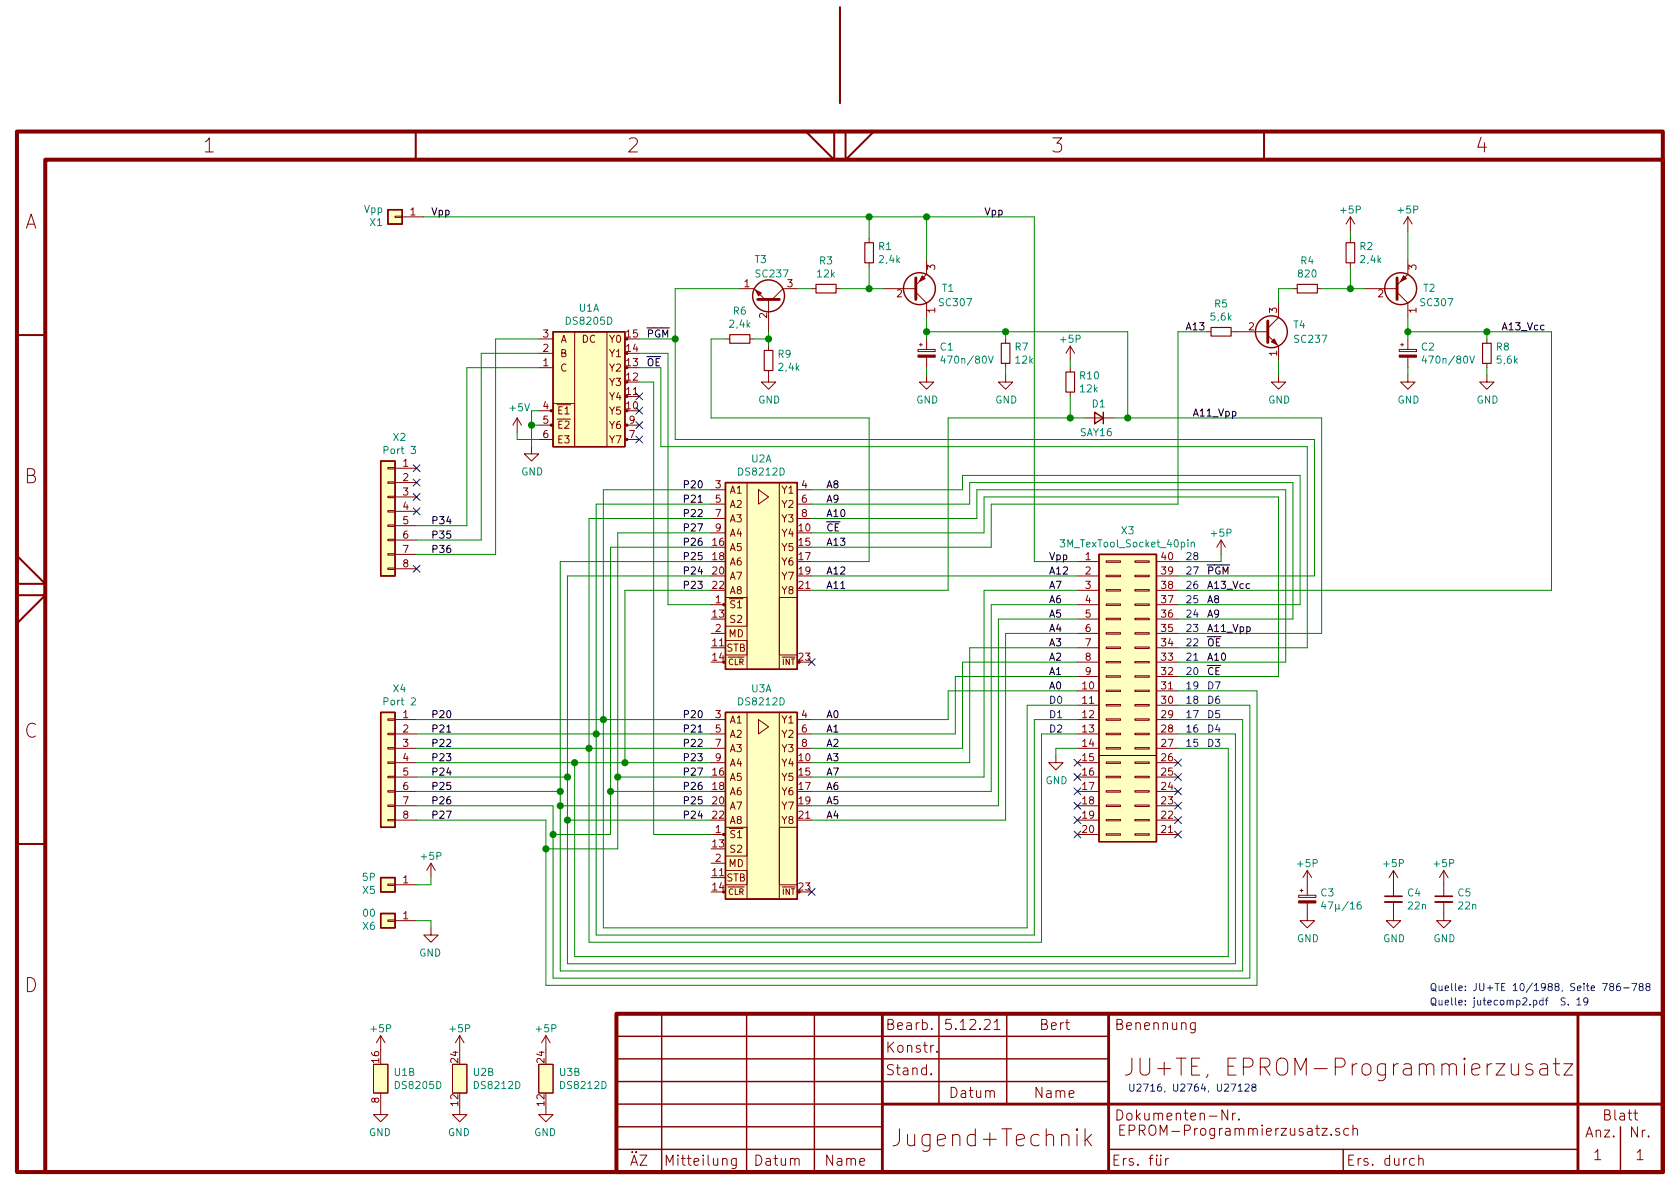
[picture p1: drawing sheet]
EESchema Schematic File Version 4
EELAYER 30 0
EELAYER END
$Descr A4 11693 8268
encoding utf-8
Sheet 1 1
Title "JU+TE, EPROM-Programmierzusatz"
Date "5.12.21"
Rev "1"
Comp "Jugend+Technik"
Comment1 "Bert"
Comment2 ""
Comment3 ""
Comment4 ""
$EndDescr
Text Notes 9950 7000 0    50   ~ 0
Quelle: jutecomp2.pdf  S. 19
Text Notes 9950 6900 0    50   ~ 0
Quelle: JU+TE 10/1988, Seite 786-788
$Comp
L Device:CP_Small C?
U 1 1
P 6450 2450
AR Path="/61282C56/6128E5ED" Ref="C?"  Part="1" 
AR Path="/61282124/6128E5ED" Ref="C?"  Part="1" 
AR Path="/6128E5ED" Ref="C1"  Part="1" 
F 0 "C1" H 6538 2496 50  0000 L CNN
F 1 "470n/80V" H 6538 2405 50  0000 L CNN
F 2 "Capacitor_THT:CP_Radial_D6.3mm_P2.50mm" H 6450 2450 50  0001 C CNN
F 3 "~" H 6450 2450 50  0001 C CNN
	1    6450 2450
	1    0    0    -1  
$EndComp
$Comp
L RFT_Transistoren_und_Dioden:SC237 T3
U 1 1
P 5350 2100
F 0 "T3" V 5650 2000 50  0000 L CNN
F 1 "SC237" V 5550 2000 50  0000 L CNN
F 2 "" H 5400 2100 50  0001 C CNN
F 3 "https://www.tu-chemnitz.de/etit/zentral/ddr/sc236.gif" H 5400 2100 50  0001 C CNN
	1    5350 2100
	0    1    -1   0   
$EndComp
$Comp
L Device:R_Small R9
U 1 1
P 5350 2500
F 0 "R9" H 5409 2546 50  0000 L CNN
F 1 "2,4k" H 5409 2455 50  0000 L CNN
F 2 "" H 5350 2500 50  0001 C CNN
F 3 "~" H 5350 2500 50  0001 C CNN
	1    5350 2500
	1    0    0    -1  
$EndComp
$Comp
L RFT_Transistoren_und_Dioden:SC307 T1
U 1 1
P 6350 2000
F 0 "T1" H 6600 2000 50  0000 C CNN
F 1 "SC307" H 6650 2100 50  0000 C CNN
F 2 "" H 6550 2100 50  0001 C CNN
F 3 "https://www-user.tu-chemnitz.de/~heha/basteln/Konsumg%C3%BCter/DDR-Halbleiter/sc307.gif" H 6350 2000 50  0001 C CNN
	1    6350 2000
	1    0    0    1   
$EndComp
$Comp
L Device:R_Small R6
U 1 1
P 5150 2350
F 0 "R6" V 4954 2350 50  0000 C CNN
F 1 "2,4k" V 5045 2350 50  0000 C CNN
F 2 "" H 5150 2350 50  0001 C CNN
F 3 "~" H 5150 2350 50  0001 C CNN
	1    5150 2350
	0    1    1    0   
$EndComp
$Comp
L Connector_Generic:Conn_01x01 X1
U 1 1
P 2750 1500
F 0 "X1" H 2830 1542 50  0000 L CNN
F 1 "Vpp" H 2830 1451 50  0000 L CNN
F 2 "" H 2750 1500 50  0001 C CNN
F 3 "~" H 2750 1500 50  0001 C CNN
	1    2750 1500
	-1   0    0    1   
$EndComp
$Comp
L Connector_Generic:Conn_01x01 X6
U 1 1
P 2700 6400
F 0 "X6" H 2780 6442 50  0000 L CNN
F 1 "00" H 2780 6351 50  0000 L CNN
F 2 "" H 2700 6400 50  0001 C CNN
F 3 "~" H 2700 6400 50  0001 C CNN
	1    2700 6400
	-1   0    0    1   
$EndComp
$Comp
L power:GND #PWR?
U 1 1
P 3000 6450
AR Path="/61281715/61B46DB2" Ref="#PWR?"  Part="1" 
AR Path="/60FD40F8/61B46DB2" Ref="#PWR?"  Part="1" 
AR Path="/61282124/61B46DB2" Ref="#PWR?"  Part="1" 
AR Path="/61B46DB2" Ref="#PWR021"  Part="1" 
F 0 "#PWR021" H 3000 6200 50  0001 C CNN
F 1 "GND" H 3005 6277 50  0000 C CNN
F 2 "" H 3000 6450 50  0001 C CNN
F 3 "" H 3000 6450 50  0001 C CNN
	1    3000 6450
	-1   0    0    -1  
$EndComp
Wire Wire Line
	3000 6450 3000 6400
$Comp
L Connector_Generic:Conn_01x01 X5
U 1 1
P 2700 6150
F 0 "X5" H 2780 6192 50  0000 L CNN
F 1 "5P" H 2780 6101 50  0000 L CNN
F 2 "" H 2700 6150 50  0001 C CNN
F 3 "~" H 2700 6150 50  0001 C CNN
	1    2700 6150
	-1   0    0    1   
$EndComp
$Comp
L power:+5P #PWR?
U 1 1
P 3000 6100
AR Path="/61281715/61B55FC5" Ref="#PWR?"  Part="1" 
AR Path="/60FD40F8/61B55FC5" Ref="#PWR?"  Part="1" 
AR Path="/61282124/61B55FC5" Ref="#PWR?"  Part="1" 
AR Path="/61B55FC5" Ref="#PWR014"  Part="1" 
F 0 "#PWR014" H 3000 5950 50  0001 C CNN
F 1 "+5P" H 3000 6250 50  0000 C CNN
F 2 "" H 3000 6100 50  0001 C CNN
F 3 "" H 3000 6100 50  0001 C CNN
	1    3000 6100
	-1   0    0    -1  
$EndComp
Wire Wire Line
	3000 6100 3000 6150
Text Notes 7850 7600 0    50   ~ 0
U2716, U2764, U27128
$Comp
L Tiny2k_Bauteile:3M_TexTool_Socket_40pin X3
U 1 1
P 7850 4800
F 0 "X3" H 7850 5917 50  0000 C CNN
F 1 "3M_TexTool_Socket_40pin" H 7850 5826 50  0000 C CNN
F 2 "" H 7800 4800 50  0001 C CNN
F 3 "https://www.3m.com/3M/en_US/p/d/b00035241/" H 7800 4800 50  0001 C CNN
	1    7850 4800
	1    0    0    -1  
$EndComp
$Comp
L Connector_Generic:Conn_01x08 X4
U 1 1
P 2700 5300
F 0 "X4" H 2618 5817 50  0000 C CNN
F 1 "Port 2" H 2618 5726 50  0000 C CNN
F 2 "" H 2700 5300 50  0001 C CNN
F 3 "~" H 2700 5300 50  0001 C CNN
	1    2700 5300
	-1   0    0    -1  
$EndComp
$Comp
L Connector_Generic:Conn_01x08 X2
U 1 1
P 2700 3550
F 0 "X2" H 2618 4067 50  0000 C CNN
F 1 "Port 3" H 2618 3976 50  0000 C CNN
F 2 "" H 2700 3550 50  0001 C CNN
F 3 "~" H 2700 3550 50  0001 C CNN
	1    2700 3550
	-1   0    0    -1  
$EndComp
$Comp
L RFT_Digitalschaltkreise:DS8212D U3
U 1 1
P 5300 5350
F 0 "U3" H 5300 5917 50  0000 C CNN
F 1 "DS8212D" H 5300 5826 50  0000 C CNN
F 2 "" H 5400 5150 50  0001 C CNN
F 3 "https://www-user.tu-chemnitz.de/~heha/basteln/Konsumg%C3%BCter/DDR-Halbleiter/g.cgi?175" H 5400 5150 50  0001 C CNN
	1    5300 5350
	1    0    0    -1  
$EndComp
$Comp
L RFT_Digitalschaltkreise:DS8212D U2
U 2 1
P 3200 7500
F 0 "U2" H 3288 7546 50  0000 L CNN
F 1 "DS8212D" H 3288 7455 50  0000 L CNN
F 2 "" H 3300 7300 50  0001 C CNN
F 3 "https://www-user.tu-chemnitz.de/~heha/basteln/Konsumg%C3%BCter/DDR-Halbleiter/g.cgi?175" H 3300 7300 50  0001 C CNN
	2    3200 7500
	1    0    0    -1  
$EndComp
$Comp
L RFT_Digitalschaltkreise:DS8212D U2
U 1 1
P 5300 3750
F 0 "U2" H 5300 4317 50  0000 C CNN
F 1 "DS8212D" H 5300 4226 50  0000 C CNN
F 2 "" H 5400 3550 50  0001 C CNN
F 3 "https://www-user.tu-chemnitz.de/~heha/basteln/Konsumg%C3%BCter/DDR-Halbleiter/g.cgi?175" H 5400 3550 50  0001 C CNN
	1    5300 3750
	1    0    0    -1  
$EndComp
$Comp
L RFT_Digitalschaltkreise:DS8212D U3
U 2 1
P 3800 7500
F 0 "U3" H 3888 7546 50  0000 L CNN
F 1 "DS8212D" H 3888 7455 50  0000 L CNN
F 2 "" H 3900 7300 50  0001 C CNN
F 3 "https://www-user.tu-chemnitz.de/~heha/basteln/Konsumg%C3%BCter/DDR-Halbleiter/g.cgi?175" H 3900 7300 50  0001 C CNN
	2    3800 7500
	1    0    0    -1  
$EndComp
$Comp
L RFT_Digitalschaltkreise:DS8205D U1
U 1 1
P 4100 2700
F 0 "U1" H 4100 3267 50  0000 C CNN
F 1 "DS8205D" H 4100 3176 50  0000 C CNN
F 2 "" H 4200 2500 50  0001 C CNN
F 3 "https://www-user.tu-chemnitz.de/~heha/basteln/Konsumg%C3%BCter/DDR-Halbleiter/ds8205.gif" H 4200 2500 50  0001 C CNN
	1    4100 2700
	1    0    0    -1  
$EndComp
Wire Wire Line
	2900 3650 3250 3650
Wire Wire Line
	3750 2550 3250 2550
Wire Wire Line
	3250 2550 3250 3650
Text Label 3000 3650 0    50   ~ 0
P34
Wire Wire Line
	2900 3750 3350 3750
Wire Wire Line
	3350 3750 3350 2450
Wire Wire Line
	3350 2450 3750 2450
Text Label 3000 3750 0    50   ~ 0
P35
Text Label 3000 3850 0    50   ~ 0
P36
Wire Wire Line
	2900 3850 3450 3850
Wire Wire Line
	3450 3850 3450 2350
Wire Wire Line
	3450 2350 3750 2350
$Comp
L RFT_Digitalschaltkreise:DS8205D U1
U 2 1
P 2650 7500
F 0 "U1" H 2738 7546 50  0000 L CNN
F 1 "DS8205D" H 2738 7455 50  0000 L CNN
F 2 "" H 2750 7300 50  0001 C CNN
F 3 "https://www-user.tu-chemnitz.de/~heha/basteln/Konsumg%C3%BCter/DDR-Halbleiter/ds8205.gif" H 2750 7300 50  0001 C CNN
	2    2650 7500
	1    0    0    -1  
$EndComp
$Comp
L power:GND #PWR011
U 1 1
P 3700 3100
F 0 "#PWR011" H 3700 2850 50  0001 C CNN
F 1 "GND" H 3705 2927 50  0000 C CNN
F 2 "" H 3700 3100 50  0001 C CNN
F 3 "" H 3700 3100 50  0001 C CNN
	1    3700 3100
	1    0    0    -1  
$EndComp
Wire Wire Line
	3700 3100 3700 2950
Wire Wire Line
	3700 2850 3750 2850
Wire Wire Line
	3750 2950 3700 2950
Connection ~ 3700 2950
Wire Wire Line
	3700 2950 3700 2850
$Comp
L power:+5V #PWR010
U 1 1
P 3600 3000
F 0 "#PWR010" H 3600 2850 50  0001 C CNN
F 1 "+5V" H 3615 3173 50  0000 C CNN
F 2 "" H 3600 3000 50  0001 C CNN
F 3 "" H 3600 3000 50  0001 C CNN
	1    3600 3000
	1    0    0    -1  
$EndComp
Wire Wire Line
	3600 3000 3600 3050
Wire Wire Line
	3600 3050 3750 3050
Wire Wire Line
	3000 6150 2900 6150
Wire Wire Line
	3000 6400 2900 6400
Wire Wire Line
	4450 2650 4550 2650
Wire Wire Line
	4550 2650 4550 5800
Wire Wire Line
	4550 5800 4950 5800
Wire Wire Line
	4450 2450 4650 2450
Wire Wire Line
	4650 2450 4650 4200
Wire Wire Line
	4650 4200 4950 4200
Text Notes 8250 5200 0    50   ~ 0
15
Text Notes 8250 5000 0    50   ~ 0
17
Text Notes 8250 4800 0    50   ~ 0
19
Text Notes 8250 4600 0    50   ~ 0
21
Text Notes 8250 4400 0    50   ~ 0
23
Text Notes 8250 4200 0    50   ~ 0
25
Text Notes 8250 4000 0    50   ~ 0
27
Wire Wire Line
	9100 4500 8200 4500
Text Label 8400 4500 0    50   ~ 0
~OE
Wire Wire Line
	4450 2350 4700 2350
Wire Wire Line
	9150 4000 8200 4000
Text Label 8400 4000 0    50   ~ 0
~PGM
Wire Wire Line
	2900 5000 4200 5000
Wire Wire Line
	4200 5000 4200 6450
Wire Wire Line
	4200 6450 7150 6450
Wire Wire Line
	7150 6450 7150 4900
Wire Wire Line
	7500 4900 7150 4900
Connection ~ 4200 5000
Wire Wire Line
	4950 3400 4200 3400
Wire Wire Line
	2900 5100 4150 5100
Wire Wire Line
	4150 5100 4150 6500
Wire Wire Line
	4150 6500 7200 6500
Wire Wire Line
	7200 6500 7200 5000
Wire Wire Line
	7200 5000 7500 5000
Wire Wire Line
	4150 5100 4950 5100
Connection ~ 4150 5100
Wire Wire Line
	4950 3500 4150 3500
Wire Wire Line
	2900 5200 4100 5200
Wire Wire Line
	4100 5200 4100 6550
Wire Wire Line
	4100 6550 7250 6550
Wire Wire Line
	7250 6550 7250 5100
Wire Wire Line
	7250 5100 7500 5100
Wire Wire Line
	4100 5200 4950 5200
Connection ~ 4100 5200
Wire Wire Line
	4950 3600 4100 3600
Wire Wire Line
	2900 5300 4000 5300
Wire Wire Line
	4000 5300 4000 6650
Wire Wire Line
	4000 6650 8550 6650
Wire Wire Line
	8550 6650 8550 5200
Wire Wire Line
	8550 5200 8200 5200
Text Notes 8250 4100 0    50   ~ 0
26
Text Notes 8250 3900 0    50   ~ 0
28
Text Notes 8250 4300 0    50   ~ 0
24
Text Notes 8250 4700 0    50   ~ 0
20
Text Notes 8250 4900 0    50   ~ 0
18
Text Notes 8250 5100 0    50   ~ 0
16
Wire Notes Line style solid
	7650 5250 8050 5250
NoConn ~ 7500 5300
NoConn ~ 7500 5400
NoConn ~ 7500 5500
NoConn ~ 7500 5600
NoConn ~ 7500 5700
NoConn ~ 7500 5800
NoConn ~ 8200 5700
NoConn ~ 8200 5600
NoConn ~ 8200 5500
NoConn ~ 8200 5300
NoConn ~ 8200 5400
NoConn ~ 8200 5800
NoConn ~ 4450 2750
NoConn ~ 4450 2850
NoConn ~ 4450 2950
NoConn ~ 4450 3050
NoConn ~ 5650 4600
NoConn ~ 5650 6200
Wire Wire Line
	4000 5300 4350 5300
Connection ~ 4000 5300
Wire Wire Line
	4950 4100 4350 4100
Wire Wire Line
	4200 5000 4950 5000
Connection ~ 4350 5300
Wire Wire Line
	4350 5300 4950 5300
Wire Wire Line
	2900 5400 3950 5400
Wire Wire Line
	3950 5400 3950 5700
Wire Wire Line
	3950 6700 8600 6700
Wire Wire Line
	8600 6700 8600 5100
Wire Wire Line
	8600 5100 8200 5100
Connection ~ 3950 5700
Wire Wire Line
	3950 5700 3950 6700
Wire Wire Line
	2900 5500 3900 5500
Wire Wire Line
	3900 5500 3900 5600
Wire Wire Line
	3900 6750 8650 6750
Wire Wire Line
	8650 6750 8650 5000
Wire Wire Line
	8650 5000 8200 5000
Connection ~ 3900 5600
Wire Wire Line
	3900 5600 3900 6750
Wire Wire Line
	2900 5600 3850 5600
Wire Wire Line
	3850 5600 3850 5800
Wire Wire Line
	3850 6800 8700 6800
Wire Wire Line
	8700 6800 8700 4900
Wire Wire Line
	8700 4900 8200 4900
Connection ~ 3850 5800
Wire Wire Line
	3850 5800 3850 6800
Wire Wire Line
	4950 3800 4250 3800
Wire Wire Line
	4250 5800 3850 5800
Connection ~ 3900 5500
Wire Wire Line
	3900 3900 4950 3900
Wire Wire Line
	3900 5600 4950 5600
Connection ~ 3950 5400
Wire Wire Line
	3950 4000 4950 4000
Wire Wire Line
	3950 5700 4950 5700
Text Label 3000 5000 0    50   ~ 0
P20
Text Label 3000 5100 0    50   ~ 0
P21
Text Label 3000 5200 0    50   ~ 0
P22
Text Label 3000 5300 0    50   ~ 0
P23
Text Label 3000 5400 0    50   ~ 0
P24
Text Label 3000 5500 0    50   ~ 0
P25
Text Label 3000 5600 0    50   ~ 0
P26
Text Label 3000 5700 0    50   ~ 0
P27
Wire Wire Line
	2900 5700 3800 5700
Wire Wire Line
	3800 5700 3800 5900
Wire Wire Line
	3800 6850 8750 6850
Wire Wire Line
	8750 6850 8750 4800
Wire Wire Line
	8750 4800 8200 4800
Text Notes 8400 4800 0    50   ~ 0
D7
Text Notes 8400 4900 0    50   ~ 0
D6
Text Notes 8400 5000 0    50   ~ 0
D5
Text Notes 8400 5100 0    50   ~ 0
D4
Text Notes 8400 5200 0    50   ~ 0
D3
Text Notes 7300 5100 0    50   ~ 0
D2
Text Notes 7300 5000 0    50   ~ 0
D1
Text Notes 7300 4900 0    50   ~ 0
D0
Connection ~ 4250 5500
Wire Wire Line
	4250 5500 4250 5800
Wire Wire Line
	4250 5500 4950 5500
Text Label 4750 5000 0    50   ~ 0
P20
Text Label 4750 5100 0    50   ~ 0
P21
Text Label 4750 5200 0    50   ~ 0
P22
Text Label 4750 5300 0    50   ~ 0
P23
Text Label 4750 5700 0    50   ~ 0
P24
Text Label 4750 5600 0    50   ~ 0
P25
Text Label 4750 5500 0    50   ~ 0
P26
Text Label 4750 5400 0    50   ~ 0
P27
Wire Wire Line
	4950 5400 4300 5400
Wire Wire Line
	4300 5400 4300 5900
Wire Wire Line
	4300 5900 3800 5900
Connection ~ 3800 5900
Wire Wire Line
	3800 5900 3800 6850
Text Label 4750 3400 0    50   ~ 0
P20
Text Label 4750 3500 0    50   ~ 0
P21
Text Label 4750 3600 0    50   ~ 0
P22
Text Label 4750 4100 0    50   ~ 0
P23
Text Label 4750 4000 0    50   ~ 0
P24
Text Label 4750 3900 0    50   ~ 0
P25
Text Label 4750 3800 0    50   ~ 0
P26
Wire Wire Line
	4950 3700 4300 3700
Connection ~ 4300 5400
Text Label 4750 3700 0    50   ~ 0
P27
Text Label 5750 5000 0    50   ~ 0
A0
Text Label 5750 5100 0    50   ~ 0
A1
Text Label 5750 5200 0    50   ~ 0
A2
Text Label 5750 5300 0    50   ~ 0
A3
Text Label 5750 5400 0    50   ~ 0
A7
Text Label 5750 5500 0    50   ~ 0
A6
Text Label 5750 5600 0    50   ~ 0
A5
Text Label 5750 5700 0    50   ~ 0
A4
Wire Wire Line
	5650 5000 6600 5000
Wire Wire Line
	6600 5000 6600 4800
Wire Wire Line
	6600 4800 7500 4800
Text Label 7300 4800 0    50   ~ 0
A0
Wire Wire Line
	5650 5100 6650 5100
Wire Wire Line
	6650 5100 6650 4700
Wire Wire Line
	6650 4700 7500 4700
Text Label 7300 4700 0    50   ~ 0
A1
Wire Wire Line
	5650 5200 6700 5200
Wire Wire Line
	6700 5200 6700 4600
Wire Wire Line
	6700 4600 7500 4600
Text Label 7300 4600 0    50   ~ 0
A2
Wire Wire Line
	5650 5300 6750 5300
Wire Wire Line
	6750 5300 6750 4500
Wire Wire Line
	6750 4500 7500 4500
Text Label 7300 4500 0    50   ~ 0
A3
Wire Wire Line
	5650 5700 7000 5700
Wire Wire Line
	7000 5700 7000 4400
Wire Wire Line
	7000 4400 7500 4400
Text Label 7300 4400 0    50   ~ 0
A4
Wire Wire Line
	5650 5600 6950 5600
Wire Wire Line
	6950 5600 6950 4300
Wire Wire Line
	6950 4300 7500 4300
Text Label 7300 4300 0    50   ~ 0
A5
Wire Wire Line
	5650 5500 6900 5500
Wire Wire Line
	6900 5500 6900 4200
Wire Wire Line
	6900 4200 7500 4200
Text Label 7300 4200 0    50   ~ 0
A6
Wire Wire Line
	5650 5400 6850 5400
Wire Wire Line
	6850 5400 6850 4100
Wire Wire Line
	6850 4100 7500 4100
Text Label 7300 4100 0    50   ~ 0
A7
Wire Wire Line
	5650 3400 6700 3400
Wire Wire Line
	8200 4200 9050 4200
Text Label 5750 3400 0    50   ~ 0
A8
Text Label 8400 4200 0    50   ~ 0
A8
Text Label 5750 3500 0    50   ~ 0
A9
Text Label 5750 3600 0    50   ~ 0
A10
Text Label 5750 3700 0    50   ~ 0
~CE
Text Label 5750 4100 0    50   ~ 0
A11
Text Label 5750 3800 0    50   ~ 0
A13
Text Label 5750 4000 0    50   ~ 0
A12
$Comp
L power:GND #PWR013
U 1 1
P 7350 5250
F 0 "#PWR013" H 7350 5000 50  0001 C CNN
F 1 "GND" H 7355 5077 50  0000 C CNN
F 2 "" H 7350 5250 50  0001 C CNN
F 3 "" H 7350 5250 50  0001 C CNN
	1    7350 5250
	1    0    0    -1  
$EndComp
Wire Wire Line
	7350 5250 7350 5200
Wire Wire Line
	7350 5200 7500 5200
$Comp
L power:+5P #PWR?
U 1 1
P 8500 3850
AR Path="/61281715/61D02A6E" Ref="#PWR?"  Part="1" 
AR Path="/60FD40F8/61D02A6E" Ref="#PWR?"  Part="1" 
AR Path="/61282124/61D02A6E" Ref="#PWR?"  Part="1" 
AR Path="/61D02A6E" Ref="#PWR012"  Part="1" 
F 0 "#PWR012" H 8500 3700 50  0001 C CNN
F 1 "+5P" H 8500 4000 50  0000 C CNN
F 2 "" H 8500 3850 50  0001 C CNN
F 3 "" H 8500 3850 50  0001 C CNN
	1    8500 3850
	-1   0    0    -1  
$EndComp
Wire Wire Line
	8200 3900 8500 3900
Wire Wire Line
	8500 3900 8500 3850
Text Notes 8250 4500 0    50   ~ 0
22
Wire Wire Line
	5650 3500 6750 3500
Wire Wire Line
	9000 4300 8200 4300
Text Label 8400 4300 0    50   ~ 0
A9
Wire Wire Line
	8950 4600 8200 4600
Text Label 8400 4600 0    50   ~ 0
A10
Wire Wire Line
	6700 3300 9050 3300
Wire Wire Line
	9050 3300 9050 4200
Wire Wire Line
	6750 3500 6750 3350
Wire Wire Line
	6750 3350 9000 3350
Wire Wire Line
	9000 3350 9000 4300
Wire Wire Line
	6800 3600 6800 3400
Wire Wire Line
	6800 3400 8950 3400
Wire Wire Line
	8950 3400 8950 4600
Wire Wire Line
	5650 3600 6800 3600
Wire Wire Line
	5650 3700 6850 3700
Wire Wire Line
	6850 3700 6850 3450
Wire Wire Line
	6850 3450 8900 3450
Wire Wire Line
	8900 3450 8900 4700
Wire Wire Line
	8900 4700 8200 4700
Text Label 8400 4700 0    50   ~ 0
~CE
Wire Wire Line
	4450 2550 4600 2550
Wire Wire Line
	9150 3050 4700 3050
Wire Wire Line
	4700 3050 4700 2350
Wire Wire Line
	9150 3050 9150 4000
Wire Wire Line
	9100 3100 4600 3100
Wire Wire Line
	4600 3100 4600 2550
Wire Wire Line
	9100 3100 9100 4500
Text Label 4500 2350 0    50   ~ 0
~PGM
Text Label 4500 2550 0    50   ~ 0
~OE
$Comp
L Device:D_Small D1
U 1 1
P 7650 2900
F 0 "D1" H 7600 3000 50  0000 L CNN
F 1 "SAY16" H 7550 2800 50  0000 L CNN
F 2 "" V 7650 2900 50  0001 C CNN
F 3 "~" V 7650 2900 50  0001 C CNN
	1    7650 2900
	-1   0    0    -1  
$EndComp
Wire Wire Line
	8200 4400 9200 4400
Text Label 8400 4400 0    50   ~ 0
A11_Vpp
Wire Wire Line
	9200 2900 7850 2900
Wire Wire Line
	6600 2900 6600 4100
Wire Wire Line
	6600 4100 5650 4100
$Comp
L power:GND #PWR04
U 1 1
P 5350 2600
F 0 "#PWR04" H 5350 2350 50  0001 C CNN
F 1 "GND" H 5355 2427 50  0000 C CNN
F 2 "" H 5350 2600 50  0001 C CNN
F 3 "" H 5350 2600 50  0001 C CNN
	1    5350 2600
	1    0    0    -1  
$EndComp
Wire Wire Line
	5150 2000 4700 2000
Wire Wire Line
	4700 2000 4700 2350
Connection ~ 4700 2350
$Comp
L Device:R_Small R3
U 1 1
P 5750 2000
F 0 "R3" V 5554 2000 50  0000 C CNN
F 1 "12k" V 5645 2000 50  0000 C CNN
F 2 "" H 5750 2000 50  0001 C CNN
F 3 "~" H 5750 2000 50  0001 C CNN
	1    5750 2000
	0    1    1    0   
$EndComp
Wire Wire Line
	5650 2000 5550 2000
$Comp
L Device:R_Small R1
U 1 1
P 6050 1750
F 0 "R1" H 6109 1796 50  0000 L CNN
F 1 "2,4k" H 6109 1705 50  0000 L CNN
F 2 "" H 6050 1750 50  0001 C CNN
F 3 "~" H 6050 1750 50  0001 C CNN
	1    6050 1750
	1    0    0    -1  
$EndComp
Wire Wire Line
	5850 2000 6050 2000
Wire Wire Line
	6050 2000 6050 1850
Wire Wire Line
	6050 1500 2950 1500
Wire Wire Line
	6050 1650 6050 1500
Wire Wire Line
	6050 2000 6150 2000
Connection ~ 6050 2000
Wire Wire Line
	6450 1500 6050 1500
Connection ~ 6050 1500
Wire Wire Line
	5350 2350 5350 2400
Wire Wire Line
	5350 2300 5350 2350
Connection ~ 5350 2350
$Comp
L Device:R_Small R7
U 1 1
P 7000 2450
F 0 "R7" H 7059 2496 50  0000 L CNN
F 1 "12k" H 7059 2405 50  0000 L CNN
F 2 "" H 7000 2450 50  0001 C CNN
F 3 "~" H 7000 2450 50  0001 C CNN
	1    7000 2450
	1    0    0    -1  
$EndComp
Wire Wire Line
	6450 1800 6450 1500
$Comp
L power:GND #PWR05
U 1 1
P 6450 2600
F 0 "#PWR05" H 6450 2350 50  0001 C CNN
F 1 "GND" H 6455 2427 50  0000 C CNN
F 2 "" H 6450 2600 50  0001 C CNN
F 3 "" H 6450 2600 50  0001 C CNN
	1    6450 2600
	1    0    0    -1  
$EndComp
$Comp
L power:GND #PWR06
U 1 1
P 7000 2600
F 0 "#PWR06" H 7000 2350 50  0001 C CNN
F 1 "GND" H 7005 2427 50  0000 C CNN
F 2 "" H 7000 2600 50  0001 C CNN
F 3 "" H 7000 2600 50  0001 C CNN
	1    7000 2600
	1    0    0    -1  
$EndComp
Wire Wire Line
	6450 2200 6450 2300
Wire Wire Line
	6450 2300 7000 2300
Wire Wire Line
	7000 2300 7000 2350
Wire Wire Line
	7000 2550 7000 2600
Wire Wire Line
	6450 2600 6450 2550
Wire Wire Line
	6450 2350 6450 2300
Connection ~ 6450 2300
Wire Wire Line
	7000 2300 7850 2300
Wire Wire Line
	7850 2300 7850 2900
Connection ~ 7000 2300
Connection ~ 7850 2900
Wire Wire Line
	7850 2900 7750 2900
Wire Wire Line
	7550 2900 7450 2900
Wire Wire Line
	9200 2900 9200 4400
Text Label 8300 2900 0    50   ~ 0
A11_Vpp
$Comp
L RFT_Transistoren_und_Dioden:SC237 T4
U 1 1
P 8800 2300
F 0 "T4" H 9000 2350 50  0000 L CNN
F 1 "SC237" H 9000 2250 50  0000 L CNN
F 2 "" H 8850 2300 50  0001 C CNN
F 3 "https://www.tu-chemnitz.de/etit/zentral/ddr/sc236.gif" H 8850 2300 50  0001 C CNN
	1    8800 2300
	1    0    0    -1  
$EndComp
$Comp
L Device:R_Small R5
U 1 1
P 8500 2300
F 0 "R5" V 8304 2300 50  0000 C CNN
F 1 "5,6k" V 8395 2300 50  0000 C CNN
F 2 "" H 8500 2300 50  0001 C CNN
F 3 "~" H 8500 2300 50  0001 C CNN
	1    8500 2300
	0    1    1    0   
$EndComp
$Comp
L power:GND #PWR07
U 1 1
P 8900 2600
F 0 "#PWR07" H 8900 2350 50  0001 C CNN
F 1 "GND" H 8905 2427 50  0000 C CNN
F 2 "" H 8900 2600 50  0001 C CNN
F 3 "" H 8900 2600 50  0001 C CNN
	1    8900 2600
	1    0    0    -1  
$EndComp
Wire Wire Line
	8900 2600 8900 2500
Wire Wire Line
	8200 3500 6900 3500
Wire Wire Line
	6900 3500 6900 3800
Wire Wire Line
	8400 2300 8200 2300
Text Label 8250 2300 0    50   ~ 0
A13
Wire Wire Line
	8200 2300 8200 3500
$Comp
L RFT_Transistoren_und_Dioden:SC307 T2
U 1 1
P 9700 2000
F 0 "T2" H 9950 2000 50  0000 C CNN
F 1 "SC307" H 10000 2100 50  0000 C CNN
F 2 "" H 9900 2100 50  0001 C CNN
F 3 "https://www-user.tu-chemnitz.de/~heha/basteln/Konsumg%C3%BCter/DDR-Halbleiter/sc307.gif" H 9700 2000 50  0001 C CNN
	1    9700 2000
	1    0    0    1   
$EndComp
$Comp
L Device:R_Small R2
U 1 1
P 9400 1750
F 0 "R2" H 9459 1796 50  0000 L CNN
F 1 "2,4k" H 9459 1705 50  0000 L CNN
F 2 "" H 9400 1750 50  0001 C CNN
F 3 "~" H 9400 1750 50  0001 C CNN
	1    9400 1750
	1    0    0    -1  
$EndComp
Wire Wire Line
	9400 2000 9400 1850
Wire Wire Line
	9400 1650 9400 1600
Wire Wire Line
	9400 2000 9500 2000
Connection ~ 9400 2000
Wire Wire Line
	9800 1800 9800 1600
Wire Wire Line
	9800 2200 9800 2300
$Comp
L Device:R_Small R4
U 1 1
P 9100 2000
F 0 "R4" V 8904 2000 50  0000 C CNN
F 1 "820" V 8995 2000 50  0000 C CNN
F 2 "" H 9100 2000 50  0001 C CNN
F 3 "~" H 9100 2000 50  0001 C CNN
	1    9100 2000
	0    1    1    0   
$EndComp
Wire Wire Line
	8900 2000 8900 2100
Wire Wire Line
	8900 2000 9000 2000
Wire Wire Line
	9200 2000 9400 2000
$Comp
L power:+5P #PWR?
U 1 1
P 9400 1600
AR Path="/61281715/62145205" Ref="#PWR?"  Part="1" 
AR Path="/60FD40F8/62145205" Ref="#PWR?"  Part="1" 
AR Path="/61282124/62145205" Ref="#PWR?"  Part="1" 
AR Path="/62145205" Ref="#PWR01"  Part="1" 
F 0 "#PWR01" H 9400 1450 50  0001 C CNN
F 1 "+5P" H 9400 1750 50  0000 C CNN
F 2 "" H 9400 1600 50  0001 C CNN
F 3 "" H 9400 1600 50  0001 C CNN
	1    9400 1600
	-1   0    0    -1  
$EndComp
$Comp
L power:+5P #PWR?
U 1 1
P 9800 1600
AR Path="/61281715/6214592E" Ref="#PWR?"  Part="1" 
AR Path="/60FD40F8/6214592E" Ref="#PWR?"  Part="1" 
AR Path="/61282124/6214592E" Ref="#PWR?"  Part="1" 
AR Path="/6214592E" Ref="#PWR02"  Part="1" 
F 0 "#PWR02" H 9800 1450 50  0001 C CNN
F 1 "+5P" H 9800 1750 50  0000 C CNN
F 2 "" H 9800 1600 50  0001 C CNN
F 3 "" H 9800 1600 50  0001 C CNN
	1    9800 1600
	-1   0    0    -1  
$EndComp
$Comp
L Device:R_Small R10
U 1 1
P 7450 2650
F 0 "R10" H 7509 2696 50  0000 L CNN
F 1 "12k" H 7509 2605 50  0000 L CNN
F 2 "" H 7450 2650 50  0001 C CNN
F 3 "~" H 7450 2650 50  0001 C CNN
	1    7450 2650
	1    0    0    -1  
$EndComp
$Comp
L power:+5P #PWR?
U 1 1
P 7450 2500
AR Path="/61281715/621A9FC1" Ref="#PWR?"  Part="1" 
AR Path="/60FD40F8/621A9FC1" Ref="#PWR?"  Part="1" 
AR Path="/61282124/621A9FC1" Ref="#PWR?"  Part="1" 
AR Path="/621A9FC1" Ref="#PWR03"  Part="1" 
F 0 "#PWR03" H 7450 2350 50  0001 C CNN
F 1 "+5P" H 7450 2650 50  0000 C CNN
F 2 "" H 7450 2500 50  0001 C CNN
F 3 "" H 7450 2500 50  0001 C CNN
	1    7450 2500
	-1   0    0    -1  
$EndComp
Wire Wire Line
	7450 2500 7450 2550
Wire Wire Line
	7450 2750 7450 2900
Connection ~ 7450 2900
Wire Wire Line
	7450 2900 6600 2900
$Comp
L Device:CP_Small C?
U 1 1
P 9800 2450
AR Path="/61282C56/621B6FB3" Ref="C?"  Part="1" 
AR Path="/61282124/621B6FB3" Ref="C?"  Part="1" 
AR Path="/621B6FB3" Ref="C2"  Part="1" 
F 0 "C2" H 9888 2496 50  0000 L CNN
F 1 "470n/80V" H 9888 2405 50  0000 L CNN
F 2 "Capacitor_THT:CP_Radial_D6.3mm_P2.50mm" H 9800 2450 50  0001 C CNN
F 3 "~" H 9800 2450 50  0001 C CNN
	1    9800 2450
	1    0    0    -1  
$EndComp
$Comp
L Device:R_Small R8
U 1 1
P 10350 2450
F 0 "R8" H 10409 2496 50  0000 L CNN
F 1 "5,6k" H 10409 2405 50  0000 L CNN
F 2 "" H 10350 2450 50  0001 C CNN
F 3 "~" H 10350 2450 50  0001 C CNN
	1    10350 2450
	1    0    0    -1  
$EndComp
$Comp
L power:GND #PWR08
U 1 1
P 9800 2600
F 0 "#PWR08" H 9800 2350 50  0001 C CNN
F 1 "GND" H 9805 2427 50  0000 C CNN
F 2 "" H 9800 2600 50  0001 C CNN
F 3 "" H 9800 2600 50  0001 C CNN
	1    9800 2600
	1    0    0    -1  
$EndComp
$Comp
L power:GND #PWR09
U 1 1
P 10350 2600
F 0 "#PWR09" H 10350 2350 50  0001 C CNN
F 1 "GND" H 10355 2427 50  0000 C CNN
F 2 "" H 10350 2600 50  0001 C CNN
F 3 "" H 10350 2600 50  0001 C CNN
	1    10350 2600
	1    0    0    -1  
$EndComp
Wire Wire Line
	10350 2550 10350 2600
Wire Wire Line
	9800 2600 9800 2550
Wire Wire Line
	9800 2300 10350 2300
Wire Wire Line
	10350 2300 10350 2350
Wire Wire Line
	9800 2350 9800 2300
Connection ~ 9800 2300
Wire Wire Line
	8200 4100 10800 4100
Wire Wire Line
	10800 4100 10800 2300
Wire Wire Line
	10800 2300 10350 2300
Connection ~ 10350 2300
Text Label 8400 4100 0    50   ~ 0
A13_Vcc
Text Label 10450 2300 0    50   ~ 0
A13_Vcc
Wire Wire Line
	7500 3900 7200 3900
Wire Wire Line
	7200 3900 7200 1500
Wire Wire Line
	7200 1500 6450 1500
Connection ~ 6450 1500
Text Label 7300 3900 0    50   ~ 0
Vpp
Text Label 6850 1500 0    50   ~ 0
Vpp
Text Label 3000 1500 0    50   ~ 0
Vpp
Wire Wire Line
	6700 3400 6700 3300
Wire Wire Line
	5650 4000 7500 4000
Text Label 7300 4000 0    50   ~ 0
A12
Wire Wire Line
	4350 4100 4350 5300
Wire Wire Line
	4300 3700 4300 5400
Wire Wire Line
	4250 3800 4250 5500
Wire Wire Line
	3950 4000 3950 5400
Wire Wire Line
	3900 3900 3900 5500
Wire Wire Line
	4100 3600 4100 5200
Wire Wire Line
	4150 3500 4150 5100
Wire Wire Line
	4200 3400 4200 5000
$Comp
L power:GND #PWR?
U 1 1
P 2650 7700
AR Path="/61281715/6231EF1A" Ref="#PWR?"  Part="1" 
AR Path="/60FD40F8/6231EF1A" Ref="#PWR?"  Part="1" 
AR Path="/61282124/6231EF1A" Ref="#PWR?"  Part="1" 
AR Path="/6231EF1A" Ref="#PWR025"  Part="1" 
F 0 "#PWR025" H 2650 7450 50  0001 C CNN
F 1 "GND" H 2655 7527 50  0000 C CNN
F 2 "" H 2650 7700 50  0001 C CNN
F 3 "" H 2650 7700 50  0001 C CNN
	1    2650 7700
	-1   0    0    -1  
$EndComp
$Comp
L power:GND #PWR?
U 1 1
P 3200 7700
AR Path="/61281715/6231F4AA" Ref="#PWR?"  Part="1" 
AR Path="/60FD40F8/6231F4AA" Ref="#PWR?"  Part="1" 
AR Path="/61282124/6231F4AA" Ref="#PWR?"  Part="1" 
AR Path="/6231F4AA" Ref="#PWR026"  Part="1" 
F 0 "#PWR026" H 3200 7450 50  0001 C CNN
F 1 "GND" H 3205 7527 50  0000 C CNN
F 2 "" H 3200 7700 50  0001 C CNN
F 3 "" H 3200 7700 50  0001 C CNN
	1    3200 7700
	-1   0    0    -1  
$EndComp
$Comp
L power:GND #PWR?
U 1 1
P 3800 7700
AR Path="/61281715/6231F7E4" Ref="#PWR?"  Part="1" 
AR Path="/60FD40F8/6231F7E4" Ref="#PWR?"  Part="1" 
AR Path="/61282124/6231F7E4" Ref="#PWR?"  Part="1" 
AR Path="/6231F7E4" Ref="#PWR027"  Part="1" 
F 0 "#PWR027" H 3800 7450 50  0001 C CNN
F 1 "GND" H 3805 7527 50  0000 C CNN
F 2 "" H 3800 7700 50  0001 C CNN
F 3 "" H 3800 7700 50  0001 C CNN
	1    3800 7700
	-1   0    0    -1  
$EndComp
$Comp
L power:+5P #PWR?
U 1 1
P 2650 7300
AR Path="/61281715/6231FB8E" Ref="#PWR?"  Part="1" 
AR Path="/60FD40F8/6231FB8E" Ref="#PWR?"  Part="1" 
AR Path="/61282124/6231FB8E" Ref="#PWR?"  Part="1" 
AR Path="/6231FB8E" Ref="#PWR022"  Part="1" 
F 0 "#PWR022" H 2650 7150 50  0001 C CNN
F 1 "+5P" H 2650 7450 50  0000 C CNN
F 2 "" H 2650 7300 50  0001 C CNN
F 3 "" H 2650 7300 50  0001 C CNN
	1    2650 7300
	-1   0    0    -1  
$EndComp
$Comp
L power:+5P #PWR?
U 1 1
P 3200 7300
AR Path="/61281715/6232043F" Ref="#PWR?"  Part="1" 
AR Path="/60FD40F8/6232043F" Ref="#PWR?"  Part="1" 
AR Path="/61282124/6232043F" Ref="#PWR?"  Part="1" 
AR Path="/6232043F" Ref="#PWR023"  Part="1" 
F 0 "#PWR023" H 3200 7150 50  0001 C CNN
F 1 "+5P" H 3200 7450 50  0000 C CNN
F 2 "" H 3200 7300 50  0001 C CNN
F 3 "" H 3200 7300 50  0001 C CNN
	1    3200 7300
	-1   0    0    -1  
$EndComp
$Comp
L power:+5P #PWR?
U 1 1
P 3800 7300
AR Path="/61281715/62320856" Ref="#PWR?"  Part="1" 
AR Path="/60FD40F8/62320856" Ref="#PWR?"  Part="1" 
AR Path="/61282124/62320856" Ref="#PWR?"  Part="1" 
AR Path="/62320856" Ref="#PWR024"  Part="1" 
F 0 "#PWR024" H 3800 7150 50  0001 C CNN
F 1 "+5P" H 3800 7450 50  0000 C CNN
F 2 "" H 3800 7300 50  0001 C CNN
F 3 "" H 3800 7300 50  0001 C CNN
	1    3800 7300
	-1   0    0    -1  
$EndComp
Wire Wire Line
	5650 3900 6050 3900
Wire Wire Line
	5650 3800 6900 3800
NoConn ~ 2900 3950
NoConn ~ 2900 3550
NoConn ~ 2900 3450
NoConn ~ 2900 3350
NoConn ~ 2900 3250
Wire Wire Line
	5350 2350 5250 2350
Wire Wire Line
	4950 2350 4950 2900
Wire Wire Line
	4950 2900 6050 2900
Wire Wire Line
	5050 2350 4950 2350
Wire Wire Line
	6050 2900 6050 3900
$Comp
L Device:CP_Small C?
U 1 1
P 9100 6250
AR Path="/61282C56/6244B211" Ref="C?"  Part="1" 
AR Path="/61282124/6244B211" Ref="C?"  Part="1" 
AR Path="/6244B211" Ref="C3"  Part="1" 
F 0 "C3" H 9188 6296 50  0000 L CNN
F 1 "47µ/16" H 9188 6205 50  0000 L CNN
F 2 "Capacitor_THT:CP_Radial_D6.3mm_P2.50mm" H 9100 6250 50  0001 C CNN
F 3 "~" H 9100 6250 50  0001 C CNN
	1    9100 6250
	1    0    0    -1  
$EndComp
$Comp
L Device:C_Small C4
U 1 1
P 9700 6250
F 0 "C4" H 9792 6296 50  0000 L CNN
F 1 "22n" H 9792 6205 50  0000 L CNN
F 2 "" H 9700 6250 50  0001 C CNN
F 3 "~" H 9700 6250 50  0001 C CNN
	1    9700 6250
	1    0    0    -1  
$EndComp
$Comp
L Device:C_Small C5
U 1 1
P 10050 6250
F 0 "C5" H 10142 6296 50  0000 L CNN
F 1 "22n" H 10142 6205 50  0000 L CNN
F 2 "" H 10050 6250 50  0001 C CNN
F 3 "~" H 10050 6250 50  0001 C CNN
	1    10050 6250
	1    0    0    -1  
$EndComp
$Comp
L power:+5P #PWR?
U 1 1
P 9100 6150
AR Path="/61281715/6244C559" Ref="#PWR?"  Part="1" 
AR Path="/60FD40F8/6244C559" Ref="#PWR?"  Part="1" 
AR Path="/61282124/6244C559" Ref="#PWR?"  Part="1" 
AR Path="/6244C559" Ref="#PWR015"  Part="1" 
F 0 "#PWR015" H 9100 6000 50  0001 C CNN
F 1 "+5P" H 9100 6300 50  0000 C CNN
F 2 "" H 9100 6150 50  0001 C CNN
F 3 "" H 9100 6150 50  0001 C CNN
	1    9100 6150
	-1   0    0    -1  
$EndComp
$Comp
L power:+5P #PWR?
U 1 1
P 9700 6150
AR Path="/61281715/6244CBDB" Ref="#PWR?"  Part="1" 
AR Path="/60FD40F8/6244CBDB" Ref="#PWR?"  Part="1" 
AR Path="/61282124/6244CBDB" Ref="#PWR?"  Part="1" 
AR Path="/6244CBDB" Ref="#PWR016"  Part="1" 
F 0 "#PWR016" H 9700 6000 50  0001 C CNN
F 1 "+5P" H 9700 6300 50  0000 C CNN
F 2 "" H 9700 6150 50  0001 C CNN
F 3 "" H 9700 6150 50  0001 C CNN
	1    9700 6150
	-1   0    0    -1  
$EndComp
$Comp
L power:+5P #PWR?
U 1 1
P 10050 6150
AR Path="/61281715/6244CE0B" Ref="#PWR?"  Part="1" 
AR Path="/60FD40F8/6244CE0B" Ref="#PWR?"  Part="1" 
AR Path="/61282124/6244CE0B" Ref="#PWR?"  Part="1" 
AR Path="/6244CE0B" Ref="#PWR017"  Part="1" 
F 0 "#PWR017" H 10050 6000 50  0001 C CNN
F 1 "+5P" H 10050 6300 50  0000 C CNN
F 2 "" H 10050 6150 50  0001 C CNN
F 3 "" H 10050 6150 50  0001 C CNN
	1    10050 6150
	-1   0    0    -1  
$EndComp
$Comp
L power:GND #PWR018
U 1 1
P 9100 6350
F 0 "#PWR018" H 9100 6100 50  0001 C CNN
F 1 "GND" H 9105 6177 50  0000 C CNN
F 2 "" H 9100 6350 50  0001 C CNN
F 3 "" H 9100 6350 50  0001 C CNN
	1    9100 6350
	1    0    0    -1  
$EndComp
$Comp
L power:GND #PWR019
U 1 1
P 9700 6350
F 0 "#PWR019" H 9700 6100 50  0001 C CNN
F 1 "GND" H 9705 6177 50  0000 C CNN
F 2 "" H 9700 6350 50  0001 C CNN
F 3 "" H 9700 6350 50  0001 C CNN
	1    9700 6350
	1    0    0    -1  
$EndComp
$Comp
L power:GND #PWR020
U 1 1
P 10050 6350
F 0 "#PWR020" H 10050 6100 50  0001 C CNN
F 1 "GND" H 10055 6177 50  0000 C CNN
F 2 "" H 10050 6350 50  0001 C CNN
F 3 "" H 10050 6350 50  0001 C CNN
	1    10050 6350
	1    0    0    -1  
$EndComp
$EndSCHEMATC
